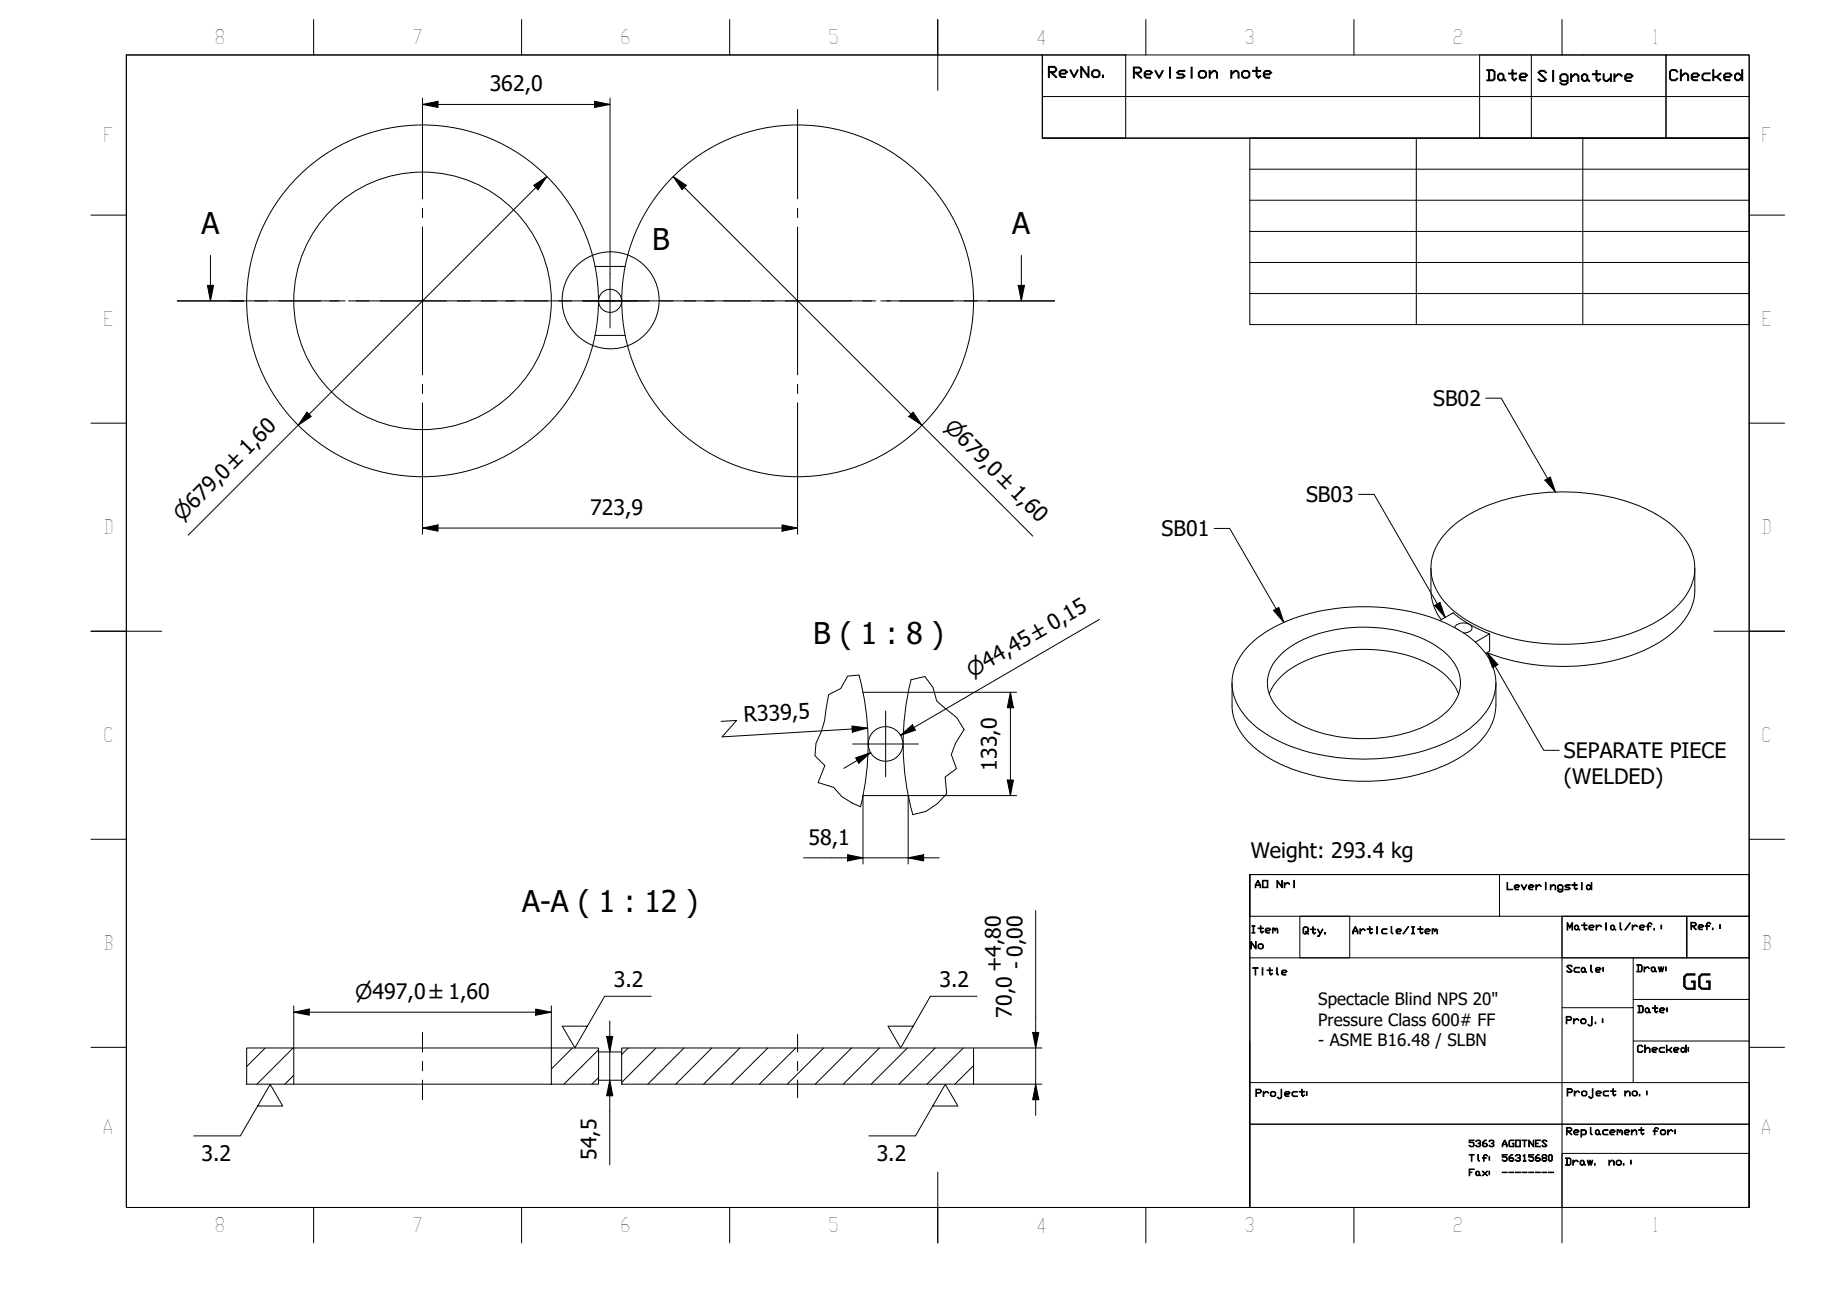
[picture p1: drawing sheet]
<svg xmlns="http://www.w3.org/2000/svg" width="297mm" height="210mm" viewBox="0 0 297 210" stroke-linecap="round" stroke-linejoin="round" font-family="sans-serif">
<!-- layer: Hatch (ISO) -->
<g fill="none" stroke="#000" stroke-width=".16">
<path d="M42.7 168.6l-3 2.9M47.1 168.6l-5.8 5.8M47.2 172.9l-1.4 1.5M92.1 168.6l-3.4 3.4M96.2 168.9l-5.5 5.5M96.3 173.3l-1.1 1.1M101 168.6l-1 1M105.5 168.6l-5.5 5.5M110 168.6l-5.8 5.8M114.5 168.6l-5.8 5.8M119 168.6l-5.8 5.8M123.5 168.6l-5.9 5.8"/>
<path d="M128 168.6l-5.9 5.8M132.5 168.6l-5.9 5.8M136.9 168.6l-5.8 5.8M141.4 168.6l-5.8 5.8M145.9 168.6l-5.8 5.8M150.4 168.6l-5.8 5.8M154.9 168.6l-5.8 5.8M156.6 171.4l-3 3"/>
</g>
<!-- layer: Visible (ISO) -->
<g fill="none" stroke="#000" stroke-width=".16">
<path d="M95.7 53.9h4.8M95.7 42.9h4.8M230.1 91.4v3.5a8.1 8.1 0 0 0 1.7 4.8M231.5 99.8l2.2-1.2a19.9 19.9 0 0 0 5.9 3.4M233.2 85a24.4 24.4 0 0 1 13.8-5.6 32.8 32.8 0 0 1 18.8 3 13 13 0 0 1 6.3 6.5 8.2 8.2 0 0 1-2.6 8.8 24.3 24.3 0 0 1-13.1 5.6 32.4 32.4 0 0 1-20.1-3.3 12 12 0 0 1-6-7 8.3 8.3 0 0 1 2.9-8zM272.6 91.4v3.5a9.5 9.5 0 0 1-4.3 7.4 27.7 27.7 0 0 1-15.5 4.9 33.2 33.2 0 0 1-13.6-2.2M138.1 108.6a42.4 42.4 0 0 1 .3 21.2M138.8 111.4h7.2M146.5 109.3a42.4 42.4 0 0 0 .3 21.7M198.1 109.8v3.6a9.5 9.5 0 0 0 4.3 7.4 27.8 27.8 0 0 0 15.5 4.8 31 31 0 0 0 17-3.8 11.3 11.3 0 0 0 5.6-7.1l.1-1.3v-3.6M200.9 103.8a23.1 23.1 0 0 1 12.7-5.7 33.4 33.4 0 0 1 19.7 2.5 13.2 13.2 0 0 1 6.8 6.8 8 8 0 0 1-2.3 8.5 22.5 22.5 0 0 1-12 5.6 33.2 33.2 0 0 1-20.9-2.7 12.4 12.4 0 0 1-6.5-6.9 8.1 8.1 0 0 1 2.5-8.1zM204.1 111.6a10.1 10.1 0 0 1 5.8-5.3 24.8 24.8 0 0 1 19.9 .5 9.4 9.4 0 0 1 4.8 4.8"/>
<path d="M206 105.3a18.6 18.6 0 0 1 11.6-4.4 22.3 22.3 0 0 1 13.8 3.3 6.7 6.7 0 0 1 3.4 6.7 8.7 8.7 0 0 1-5 5.6 24.6 24.6 0 0 1-21-.1 9 9 0 0 1-4.8-5.3 6 6 0 0 1 2-5.8zM234 101a1.68 1.68 0 0 1 2.3-.6 .66 .66 0 0 1 .4 .7 .66 .66 0 0 1-.6 .6l-.7 .1M237.3 103.3l2.3-1.3v2.7l-.7 .4M138.8 128h7.2M39.7 168.6h7.5v5.8h-7.5zM47.2 174.4h41.5M47.2 168.6h41.5M88.7 168.6h7.5v5.8h-7.5zM96.3 173.8h3.7M96.3 169.2h3.7M100 168.6h56.6v5.8h-56.6z"/>
<circle cx="68" cy="48.4" r="28.3"/>
<circle cx="68" cy="48.4" r="20.7"/>
<circle cx="98.1" cy="48.4" r="1.85"/>
<circle cx="128.3" cy="48.4" r="28.3"/>
<circle cx="142.4" cy="119.7" r="2.78"/>
</g>
<!-- layer: Break Line (ISO) -->
<path d="M138.1 108.6l-1.8 .1-1.1 2.1-1.9 .9-.7 4.2-.5 1.8-.9 1.8-.1 2.1 1.6 1.5-1.1 2.8 2.5 .8 1.3 1.4 1.6 1.1 1.4 .6M146.5 109.3l2.2-.5 1.4 1.8 .5 2.1 3.3 2.7 1.1 1.9-1.3 2.2-.7 1.9 .8 2.2-1.8 1.4 .3 2.7-1.6 1.6-1.8 1.2-2.1 .5" fill="none" stroke="#000" stroke-width=".16"/>
<!-- layer: Section Line (ISO) -->
<g fill="none" stroke="#000" stroke-width=".16">
<path d="M28.5 48.4h10.7M33.4 45.9h1l-.6 2.5zM33.8 41.1v7.3M41 48.4h2.1M44.8 48.4h10.7M57.3 48.4h2.1M61.1 48.4h10.7M73.6 48.4h2M77.4 48.4h10.7M89.9 48.4h2M93.7 48.4h10.7M106.2 48.4h2"/>
<path d="M110 48.4h10.7M122.4 48.4h2.1M126.3 48.4h10.7M138.7 48.4h2.1M142.6 48.4h10.7M155 48.4h2.2M158.9 48.4h10.7M163.7 45.9h1.1l-.5 2.5zM164.3 41.1v7.3"/>
</g>
<path d="M33.4 45.9h1l-.6 2.5zM163.7 45.9h1.1l-.5 2.5z" fill="#000"/>
<!-- layer: Detail Boundary (ISO) -->
<circle cx="98.2" cy="48.3" r="7.8" fill="none" stroke="#000" stroke-width=".16"/>
<!-- layer: BOXES -->
<g fill="none" stroke="#000" stroke-width=".16">
<path d="M167.6 8.8v6.7h113.7M167.6 15.5v6.7h113.7M167.6 8.8h13.4v13.4h-13.4zM238 8.8h29.9v13.4h-29.9zM246.3 8.8v13.4M267.9 8.8h13.4v13.4h-13.4zM201 140.7h80.3h-80.3v6.7h80.3v-6.7v53.5h-80.3zM201 154.1h80.3M209 147.4h8.1v6.7h-8.1zM241.2 140.7v6.7M251.2 147.4h20.1v6.7v-6.7h10v6.7h-30.1zM251.2 147.4v46.8v-8.7h30.1v8.7"/>
<path d="M262.7 154.1v8h-11.5M201 174.1h80.3v6.7h-80.3v13.4M201 167.4v13.4h80.3v13.4M262.7 162.1v12M262.7 160.8h18.6M262.7 167.4h18.6M201 194.2h80.3"/>
</g>
<!-- layer: BORDER -->
<g fill="none" stroke="#000" stroke-width=".16">
<path d="M20.3 8.8h261v185.4h-261zM50.4 3.1v5.7M83.9 3.1v5.7M117.3 3.1v5.7M150.8 3.1v11.4M184.3 3.1v5.7M217.7 3.1v5.7M251.2 3.1v5.7M14.6 34.6h5.7M281.3 34.6h5.7M14.6 68.1h5.7M281.3 68.1h5.7"/>
<path d="M14.6 101.5h11.4M275.6 101.5h11.4M14.6 135h5.7M281.3 135h5.7M14.6 168.5h5.7M281.3 168.5h5.7M50.4 194.2v5.7M83.9 194.2v5.7M117.3 194.2v5.7M150.8 188.5v11.4M184.3 194.2v5.7M217.7 194.2v5.7"/>
<path d="M251.2 194.2v5.7"/>
</g>
<!-- layer: 0 -->
<path d="M20.3 8.8h147.3v13.4h113.7v30h-80.3v-30h80.3v118.5h-80.3v53.5h-180.7zM201 27.2h80.3M201 32.2h80.3M201 37.2h80.3M227.8 22.2v30M254.6 22.2v30M201 42.2h80.3M201 47.2h80.3" fill="none" stroke="#000" stroke-width=".16"/>
<!-- layer: Centerline (ISO) -->
<path d="M67.9 166.1v3.1M67.9 170.7v1.5M67.9 173.7v3.2M128.3 166.4v2.8M128.3 170.7v1.5M128.3 173.7v2.9" fill="none" stroke="#000" stroke-width=".16"/>
<!-- layer: Center Mark (ISO) -->
<g fill="none" stroke="#000" stroke-width=".16">
<path d="M67.9 17.6v14.4M128.3 17.6v14.4M67.9 33.5v1.5M67.9 36.5v23.8M128.3 33.5v1.5M128.3 36.5v23.8M37.1 48.4h14.5M53 48.4h1.5M56 48.4h23.8M81.3 48.4h1.5M84.3 48.4h27.6M93.8 48.4h8.7"/>
<path d="M98.1 44v8.7M113.4 48.4h1.5M116.4 48.4h23.8M141.7 48.4h1.5M144.7 48.4h14.4M67.9 61.8v1.5M67.9 64.8v14.4M128.3 61.8v1.5M128.3 64.8v14.4M137.1 119.7h10.6M142.4 114.4v10.5"/>
</g>
<!-- layer: Dimension (ISO) -->
<g fill="none" stroke="#000" stroke-width=".16">
<path d="M67.9 16.8l2.5-.5v1zM67.9 16.8h30.2M67.9 15.8v1.8M95.6 16.3l2.5 .5-2.5 .5zM98.1 15.8v28.2M85.8 29.8l2.1-1.4-1.4 2.1zM87.9 28.4l-57.6 57.7M108.3 28.4l2.1 1.4-.7 .7zM108.3 28.4l57.8 57.8M49.4 66.3l.7 .7-2.2 1.4zM67.9 79.2v6.7M128.3 79.2v6.7"/>
<path d="M146.9 66.3l1.4 2.1-2.1-1.4zM67.9 84.9l2.5-.5v1zM67.9 84.9h60.4M125.8 84.4l2.5 .5-2.5 .5zM176.8 99.6l-32 18.7 2.2-1.3M116 116l2.5-.1-2.4 2.6 23.4-1.4M137 116.8l2.5 .3-2.4 .7zM144.8 118.3l1.9-1.7 .5 .8zM146 111.4h17.5M162.5 111.4l.5 2.4h-1zM162.5 111.4v16.6M129.2 138h21.8"/>
<path d="M136.3 137.5l2.5 .5-2.5 .5zM137.6 121.9l2.4-.8-1.9 1.7zM138.8 128v11M140 121.1l-4.3 2.5M146 138l2.5-.5v1zM162 125.5h1l-.5 2.5zM163.5 128h-17.5v11M166.6 146.5v32.9M47.2 162.8l2.5-.5v1zM47.2 162.8h41.5M47.2 161.8v6.8M86.1 162.3l2.6 .5-2.6 .5z"/>
<path d="M88.7 161.8v6.8M97.6 166.7h1l-.5 2.5zM98.1 173.8l.5 2.4h-1zM98.1 164.2v23.2M156.6 174.4h11M156.6 168.6h11M166.1 166.1h1l-.5 2.5zM166.6 174.4l.5 2.5h-1z"/>
</g>
<g fill="#000">
<path d="M67.9 16.8l2.5-.5v1zM95.6 16.3l2.5 .5-2.5 .5zM85.8 29.8l2.1-1.4-1.4 2.1zM108.3 28.4l2.1 1.4-.7 .7zM49.4 66.3l.7 .7-2.2 1.4zM146.9 66.3l1.4 2.1-2.1-1.4zM67.9 84.9l2.5-.5v1zM125.8 84.4l2.5 .5-2.5 .5zM137 116.8l2.5 .3-2.4 .7zM144.8 118.3l1.9-1.7 .5 .8zM162.5 111.4l.5 2.4h-1zM136.3 137.5l2.5 .5-2.5 .5z"/>
<path d="M137.6 121.9l2.4-.8-1.9 1.7zM146 138l2.5-.5v1zM162 125.5h1l-.5 2.5zM47.2 162.8l2.5-.5v1zM86.1 162.3l2.6 .5-2.6 .5zM97.6 166.7h1l-.5 2.5zM98.1 173.8l.5 2.4h-1zM166.1 166.1h1l-.5 2.5zM166.6 174.4l.5 2.5h-1z"/>
</g>
<!-- layer: Symbol (ISO) -->
<path d="M218.5 79.5h2.5l11.4 19.8M238.9 64h2.5l8.7 15.1M248.5 77.2l.8-.5 .8 2.4zM195.3 85h2.5l8.7 15.1M204.8 98.2l.9-.5 .8 2.4zM230.7 97.4l.9-.5 .8 2.4zM239.2 105l1.7 1.9-.9 .5zM239.2 105l9.1 15.7h2.5M41.4 177.9h4.1l-2-3.5-4.8 8.3h-7.5M104.7 160.2h-7.5l-4.7 8.3-2.1-3.4h4.1M150 177.9h4.1l-2.1-3.5-4.8 8.3h-7.5M157.1 160.2h-7.5l-4.8 8.3-2-3.4h4.1" fill="none" stroke="#000" stroke-width=".16"/>
<path d="M248.5 77.2l.8-.5 .8 2.4zM204.8 98.2l.9-.5 .8 2.4zM230.7 97.4l.9-.5 .8 2.4zM239.2 105l1.7 1.9-.9 .5z" fill="#000"/>
<g font-size="4.8">
<text x="32.4" y="37.6">A</text>
<text x="104.9" y="40.1">B</text>
<text x="162.8" y="37.6">A</text>
<text x="130.8" y="103.5">B ( 1 : 8 )</text>
<text x="84" y="146.6">A-A ( 1 : 12 )</text>
</g>
<g font-size="3.4">
<text x="78.8" y="14.6">362,0</text>
<text x="230.5" y="65.3">SB02</text>
<text x="94.9" y="82.8">723,9</text>
<text x="210" y="80.8">SB03</text>
<text x="186.8" y="86.2">SB01</text>
<text x="119.7" y="116.2" transform="rotate(-4 119.7 116.2)">R339,5</text>
<text x="160.3" y="123.9" transform="rotate(-90 160.3 123.9)">133,0</text>
<text x="251.5" y="121.9">SEPARATE PIECE</text>
<text x="251.5" y="126">(WELDED)</text>
<text x="130" y="135.8">58,1</text>
<text x="201.1" y="138">Weight: 293.4 kg</text>
<text x="164.5" y="155.8" transform="rotate(-90 164.5 155.8)">- 0,00</text>
<text x="98.7" y="158.7">3.2</text>
<text x="151.1" y="158.7">3.2</text>
<text x="161.1" y="156.4" transform="rotate(-90 161.1 156.4)">+4,80</text>
<text x="270.5" y="159.1">GG</text>
<text x="162.7" y="163.7" transform="rotate(-90 162.7 163.7)">70,0</text>
<text x="32.4" y="186.7">3.2</text>
<text x="95.9" y="186.6" transform="rotate(-90 95.9 186.6)">54,5</text>
<text x="141" y="186.7">3.2</text>
</g>
<g font-size="3.3">
<text x="151.7" y="68.8" transform="rotate(45 151.7 68.8)">⌀679,0 ±1,60</text>
<text x="29.3" y="84" transform="rotate(-45 29.3 84)">⌀679,0 ±1,60</text>
<text x="156.4" y="109" transform="rotate(-30 156.4 109)">⌀44,45 ±0,15</text>
<text x="57.1" y="160.6">⌀497,0 ±1,60</text>
</g>
<g font-size="3.2">
<text x="34.5" y="7.1">8</text>
<text x="66.3" y="7.1">7</text>
<text x="99.7" y="7.1">6</text>
<text x="133.2" y="7.1">5</text>
<text x="166.6" y="7.2">4</text>
<text x="200.1" y="7.1">3</text>
<text x="233.6" y="7.1">2</text>
<text x="265.6" y="7.1">1</text>
<text x="16.6" y="22.9">F</text>
<text x="283.3" y="22.9">F</text>
<text x="16.6" y="52.5">E</text>
<text x="283.3" y="52.5">E</text>
<text x="16.6" y="86">D</text>
<text x="283.3" y="86">D</text>
<text x="16.6" y="119.4">C</text>
<text x="283.3" y="119.4">C</text>
<text x="16.6" y="152.9">B</text>
<text x="283.3" y="152.9">B</text>
<text x="16.5" y="182.4">A</text>
<text x="283.2" y="182.4">A</text>
<text x="34.5" y="198.2">8</text>
<text x="66.3" y="198.2">7</text>
<text x="99.7" y="198.2">6</text>
<text x="133.2" y="198.2">5</text>
<text x="166.6" y="198.3">4</text>
<text x="200.1" y="198.2">3</text>
<text x="233.6" y="198.2">2</text>
<text x="265.6" y="198.2">1</text>
</g>
<g font-size="2.7">
<text x="212" y="161.7">Spectacle Blind NPS 20&quot;</text>
<text x="212" y="165">Pressure Class 600# FF</text>
<text x="212" y="168.3">- ASME B16.48 / SLBN</text>
</g>
<g font-size="2.4">
<text x="168.4" y="12.4">RevNo.</text>
<text x="182.1" y="12.5">Revision</text>
<text x="197.7" y="12.5">note</text>
<text x="238.9" y="13">Date</text>
<text x="247.1" y="13.1">Signature</text>
<text x="268.3" y="12.9">Checked</text>
</g>
<g font-size="1.6">
<text x="201.7" y="142.8">AO</text>
<text x="205.2" y="142.8">Nri</text>
<text x="242.2" y="143.1">Leveringstid</text>
<text x="251.9" y="149.6">Material/ref.:</text>
<text x="271.8" y="149.5">Ref.:</text>
<text x="201" y="150.1">Item</text>
<text x="201" y="152.6">No</text>
<text x="209.4" y="150.2">Qty.</text>
<text x="217.4" y="150.2">Article/Item</text>
<text x="201.3" y="156.8">Title</text>
<text x="251.8" y="156.4">Scale:</text>
<text x="263.1" y="156.3">Draw:</text>
<text x="251.7" y="164.6">Proj.:</text>
<text x="263.2" y="162.9">Date:</text>
<text x="263.2" y="169.3">Checked:</text>
<text x="201.8" y="176.4">Project:</text>
<text x="251.9" y="176.3">Project</text>
<text x="261.2" y="176.3">no.:</text>
<text x="251.8" y="182.5">Replacement</text>
<text x="265.7" y="182.5">for:</text>
<text x="251.6" y="187.4">Draw.</text>
<text x="258.6" y="187.4">no.:</text>
</g>
<g font-size="1.5">
<text x="236.1" y="184.4">5363</text>
<text x="241.4" y="184.4">AGOTNES</text>
<text x="236.1" y="186.8">Tlf:</text>
<text x="236.1" y="189.1">Fax:</text>
<text x="241.4" y="186.8">56315680</text>
<text x="241.4" y="189.1">--------</text>
</g>
</svg>
